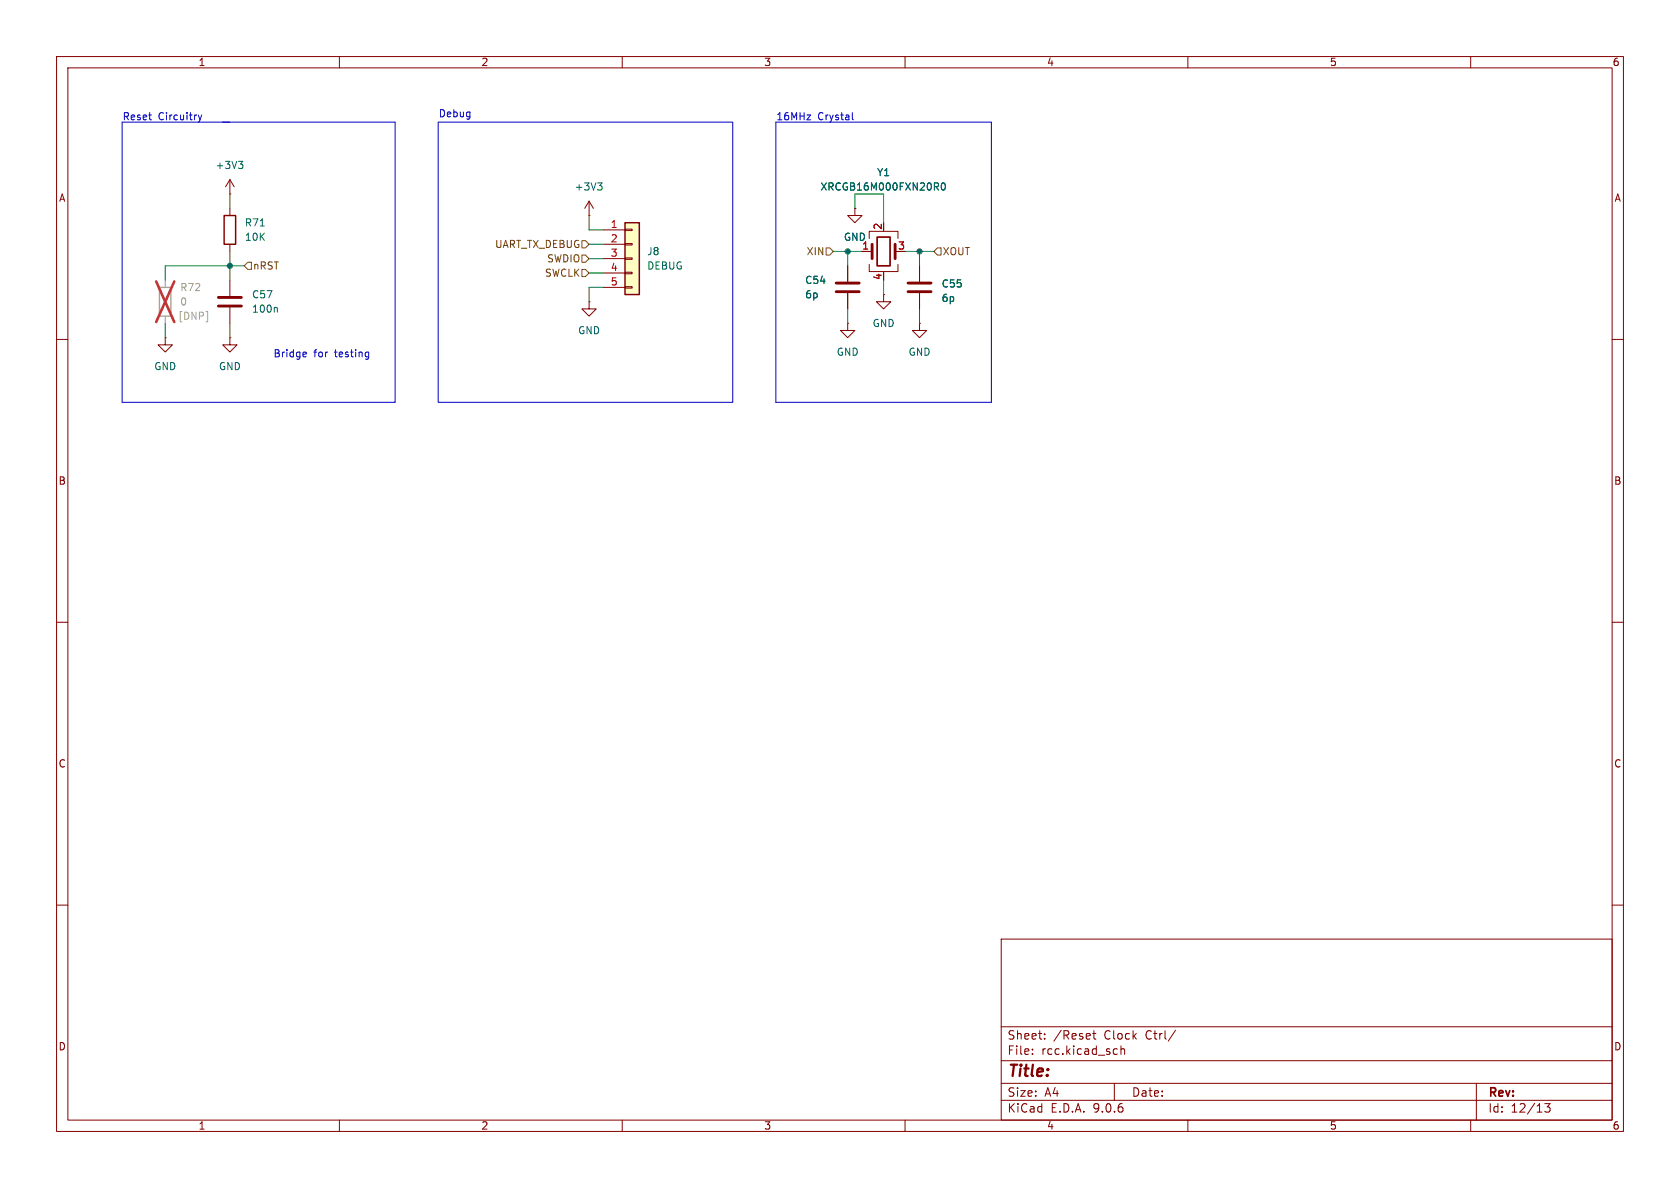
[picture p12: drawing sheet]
<svg xmlns="http://www.w3.org/2000/svg" width="297mm" height="210mm" viewBox="0 0 297 210" stroke-linecap="round" stroke-linejoin="round" font-family="sans-serif">
<g fill="none" stroke="#840000" stroke-width=".18">
<path d="M10 10h277v190h-277zM12 12h273v186h-273zM60 10v2M110 10v2M160 10v2M210 10v2M260 10v2M151.1 36.8v1.3h1.3l-1.3 1.3-1.2-1.3h1.2M151.1 36.8h.1M40.6 49.5v2.8M40.6 54.4v2.8M152.4 44.5h1.8"/>
<path d="M153.7 42.2v-1.3h5v1.3M153.7 46.7v1.3h5v-1.3M156.2 48v.3M162.6 57.2v1.2h1.2l-1.2 1.3-1.3-1.3h1.3M162.6 57.2h.1M162.6 47v2.8M162.6 51.8v2.8M10 60h2M285 60h2M10 110h2M285 110h2M10 160h2"/>
<path d="M177 166h108v32h-108zM285 160h2M60 198v2M110 198v2M160 198v2M177 194.5h108M177 191.5h108M177 187.5h108M177 181.5h108M182.5 186.3v.1M182.5 185.5v.1M184.7 183.6v.1"/>
<path d="M184.7 182.8v.1M193.2 182.7h.5M193.4 182.2v1.3l.3 .2M197 191.5v3M197.1 185.4l.4 .1M197.5 186.3l-.4 .1M198.2 185.5l.2-.1 .3 .1 .1 .9M198.2 184.9v1.5M207.8 182.1l-1.3 2M210 198v2M260 198v2M261 191.5v6.5"/>
<path d="M273.1 195.1h.9l-.5 .6 .5 .1v.7l-.3 .1h-.4l-.2-.1"/>
</g>
<path d="M38.6 52.6h4.1M38.6 54.1h4.1M154.2 43.2v2.5M158.2 43.2v2.5M160.5 50h4.1M160.5 51.6h4.1" fill="none" stroke="#840000" stroke-width=".51"/>
<path d="M166.5 32.5l.2-.2a.68 .68 0 0 1 .4 .7 .68 .68 0 0 1-.4 .6l-.2-.1-.1-.4zM48.9 54.3l.1 .2v.7" fill="none" stroke="#006464" stroke-width=".18"/>
<path d="M155.1 41.9h2.3v5.1h-2.3z" fill="none" stroke="#840000" stroke-width=".3"/>
<path d="M110.5 39.4h2.5v12.7h-2.5z" fill="#ffffc2"/>
<path d="M39.6 38.1h2.1v5.1h-2.1zM110.5 39.4h2.5v12.7h-2.5z" fill="none" stroke="#840000" stroke-width=".25"/>
<g fill="none" stroke="#840000" stroke-width=".18">
<path d="M40.6 34.3h.1M40.6 31.8v2.5M40.6 36.8v1.3M40.6 31.8l-.7 1.2M40.6 31.8l.8 1.2M104.1 38.1h.1M104.1 35.6l-.7 1.2M104.1 35.6l.8 1.2M104.1 35.6v2.5M151.1 36.8h.1M29.2 59.7v1.3h1.3l-1.3 1.2-1.3-1.2h1.3M29.2 59.7h.1"/>
<path d="M40.6 59.7v1.3h1.3l-1.3 1.2-1.2-1.2h1.2M40.6 59.7h.1M40.6 43.2v1.3M104.1 53.3v1.3h1.3l-1.3 1.3-1.2-1.3h1.2M104.1 53.3h.1M106.7 40.6h3.8M106.7 43.2h3.8M106.7 45.7h3.8M106.7 48.3h3.8M106.7 50.8h3.8M110.5 40.5h1.3v.3h-1.3zM110.5 43.1h1.3v.2h-1.3z"/>
<path d="M110.5 45.6h1.3v.2h-1.3zM110.5 48.1h1.3v.3h-1.3zM110.5 50.7h1.3v.2h-1.3zM149.9 57.2v1.2h1.2l-1.2 1.3-1.3-1.3h1.3M149.9 57.2h.1M149.9 47v2.8M149.9 51.8v2.8M152.4 44.5h1.3M156.2 52.1v1.2h1.3l-1.3 1.3-1.3-1.3h1.3M156.2 52.1h.1M162.6 47v2.8M162.6 51.8v2.8"/>
</g>
<path d="M147.8 50h4.1M147.8 51.6h4.1" fill="none" stroke="#840000" stroke-width=".51"/>
<path d="M28.2 50.8h2v5.1h-2z" fill="none" stroke="#a1a1a1" stroke-width=".25"/>
<path d="M29.2 49.5v1.3M29.2 55.9v1.3M36.4 55.1h.3v1.8h-.3" fill="none" stroke="#a1a1a1" stroke-width=".18"/>
<path d="M27.6 49.8l3.2 7.1M30.8 49.8l-3.2 7.1" fill="none" stroke="#e12e31" stroke-width=".46"/>
<path d="M42.2 28.5h.7l-.4 .5M42.7 29l.2 .2v.3l-.2 .3M46 39.9h.7M105.7 32.3h.7l-.4 .5M106.2 32.8l.2 .3v.3l-.2 .2M166.5 32.5l.2-.2a.68 .68 0 0 1 .4 .7 .68 .68 0 0 1-.4 .6l-.2-.1-.1-.4z" fill="none" stroke="#006464" stroke-width=".18"/>
<path d="M43.8 46.4h.6v1.2h-.6l-.6-.6zM102.9 42.5h.6l.6 .7-.6 .6h-.6zM102.9 47.6h.6l.6 .7-.6 .6h-.6zM102.9 45.1h.6l.6 .6-.6 .7h-.6zM146 43.8h.7l.6 .7-.6 .6h-.7zM165.7 43.8h.7v1.3h-.7l-.6-.6z" fill="none" stroke="#725600" stroke-width=".18"/>
<path d="M150.7 19.9v1.1l.2 .2M21.6 21.6h48.2v49.5h-48.2zM35.1 20.3l.3 .9M35.4 21.2l-.3 .4M35.7 20.3l-.3 .9M77.5 21.6h52v49.5h-52zM137.2 21.6h38.1v49.5h-38.1zM53.7 62.2l.4 .1 .1 .2-.6 .2M54.1 63l-.4 .1M64.8 62.2l.4 .1M65.2 63l-.4 .1M65.2 62.2v1.1l-.3 .2" fill="none" stroke="#0000c2" stroke-width=".18"/>
<g fill="none" stroke="#009600" stroke-width=".18">
<path d="M40.6 34.3v2.5M104.1 38.1v2.5h2.6M151.1 36.8v-2.5h5.1v5.1M29.2 57.2v2.5M40.6 44.5v5M40.6 57.2v2.5M43.2 47h-14v2.5M104.1 48.3h2.6M104.1 43.2h2.6M104.1 45.7h2.6M106.7 50.8h-2.6v2.5M147.3 44.5h5.1"/>
<path d="M149.9 44.5v2.5M149.9 54.6v2.6M156.2 49.5v2.6M160 44.5h5.1M162.6 44.5v2.5M162.6 54.6v2.6"/>
</g>
<g fill="#009600" stroke="#009600" stroke-width=".18">
<circle cx="149.9" cy="44.5" r=".46"/>
<circle cx="162.6" cy="44.5" r=".46"/>
<circle cx="40.6" cy="47" r=".46"/>
</g>
<text font-size="2.8" fill="#840000" x="178" y="190.9">Title:</text>
<g font-size="2.1" fill="#840000">
<text x="178" y="184">Sheet:</text>
<text x="186.2" y="184">/Reset</text>
<text x="195.2" y="184">Clock</text>
<text x="202.7" y="184">Ctrl/</text>
<text x="178" y="186.7">File:</text>
<text x="184.1" y="186.7">rcc.kicad_sch</text>
<text x="178" y="196.9">KiCad</text>
<text x="178" y="194.1">Size:</text>
<text x="184.7" y="194.1">A4</text>
<text x="185.7" y="196.9">E.D.A.</text>
<text x="193.3" y="196.9">9.0.6</text>
<text x="200" y="194.1">Date:</text>
<text x="263" y="194.3">Rev:</text>
<text x="263" y="196.9">Id:</text>
<text x="267.1" y="196.9">12/13</text>
</g>
<g font-size="1.8" fill="#840000">
<text x="35" y="11.9">1</text>
<text x="85" y="11.9">2</text>
<text x="135" y="11.9">3</text>
<text x="185" y="11.9">4</text>
<text x="235" y="11.9">5</text>
<text x="285" y="11.9">6</text>
<text x="10.3" y="35.9">A</text>
<text x="285.3" y="35.9">A</text>
<text x="10.3" y="85.9">B</text>
<text x="285.3" y="85.9">B</text>
<text x="10.3" y="135.9">C</text>
<text x="285.3" y="135.9">C</text>
<text x="10.3" y="185.9">D</text>
<text x="285.3" y="185.9">D</text>
<text x="35" y="199.9">1</text>
<text x="85" y="199.9">2</text>
<text x="135" y="199.9">3</text>
<text x="185" y="199.9">4</text>
<text x="235" y="199.9">5</text>
<text x="285" y="199.9">6</text>
</g>
<g font-size="1.8" fill="#0000c2">
<text x="21.6" y="21.3">Reset</text>
<text x="28" y="21.3">Circuitry</text>
<text x="77.5" y="20.9">Debug</text>
<text x="137.2" y="21.3">16MHz</text>
<text x="144.6" y="21.3">Crystal</text>
<text x="48.3" y="63.3">Bridge</text>
<text x="55.5" y="63.3">for</text>
<text x="59.3" y="63.3">testing</text>
</g>
<g font-size="1.8" fill="#006464">
<text x="38" y="30.1">+3V3</text>
<text x="101.5" y="33.9">+3V3</text>
<text x="145" y="33.9">XRCGB16M000FXN20R0</text>
<text x="155" y="31.3">Y1</text>
<text x="43.2" y="40.2">R71</text>
<text x="43.2" y="42.8">10K</text>
<text x="114.3" y="45.3">J8</text>
<text x="114.3" y="47.9">DEBUG</text>
<text x="149.1" y="42.8">GND</text>
<text x="152.3" y="44.2">1</text>
<text x="44.5" y="52.9">C57</text>
<text x="142.2" y="52.9">6p</text>
<text x="142.2" y="50.4">C54</text>
<text x="166.4" y="53.6">6p</text>
<text x="166.4" y="51">C55</text>
<text x="44.5" y="55.5">100n</text>
<text x="102.1" y="59.3">GND</text>
<text x="154.2" y="58">GND</text>
<text x="27.2" y="65.6">GND</text>
<text x="38.6" y="65.6">GND</text>
<text x="147.8" y="63.1">GND</text>
<text x="160.5" y="63.1">GND</text>
</g>
<g font-size="1.8" fill="#a90000">
<text x="107.9" y="40.4">1</text>
<text x="156" y="40.7" transform="rotate(-90 156 40.7)">2</text>
<text x="107.9" y="42.9">2</text>
<text x="107.9" y="45.5">3</text>
<text x="158.7" y="44.2">3</text>
<text x="107.9" y="48">4</text>
<text x="107.9" y="50.5">5</text>
<text x="156" y="49.6" transform="rotate(-90 156 49.6)">4</text>
</g>
<g font-size="1.8" fill="#725600">
<text x="44.6" y="47.9">nRST</text>
<text x="87.4" y="44">UART_TX_DEBUG</text>
<text x="96.6" y="46.6">SWDIO</text>
<text x="142.5" y="45.3">XIN</text>
<text x="166.6" y="45.3">XOUT</text>
<text x="96.2" y="49.1">SWCLK</text>
</g>
<g font-size="1.8" fill="#989898">
<text x="31.8" y="51.7">R72</text>
<text x="31.8" y="54.2">0</text>
</g>
<text font-size="1.8" fill="#a1a1a1" x="31.4" y="56.7">[DNP]</text>
</svg>
